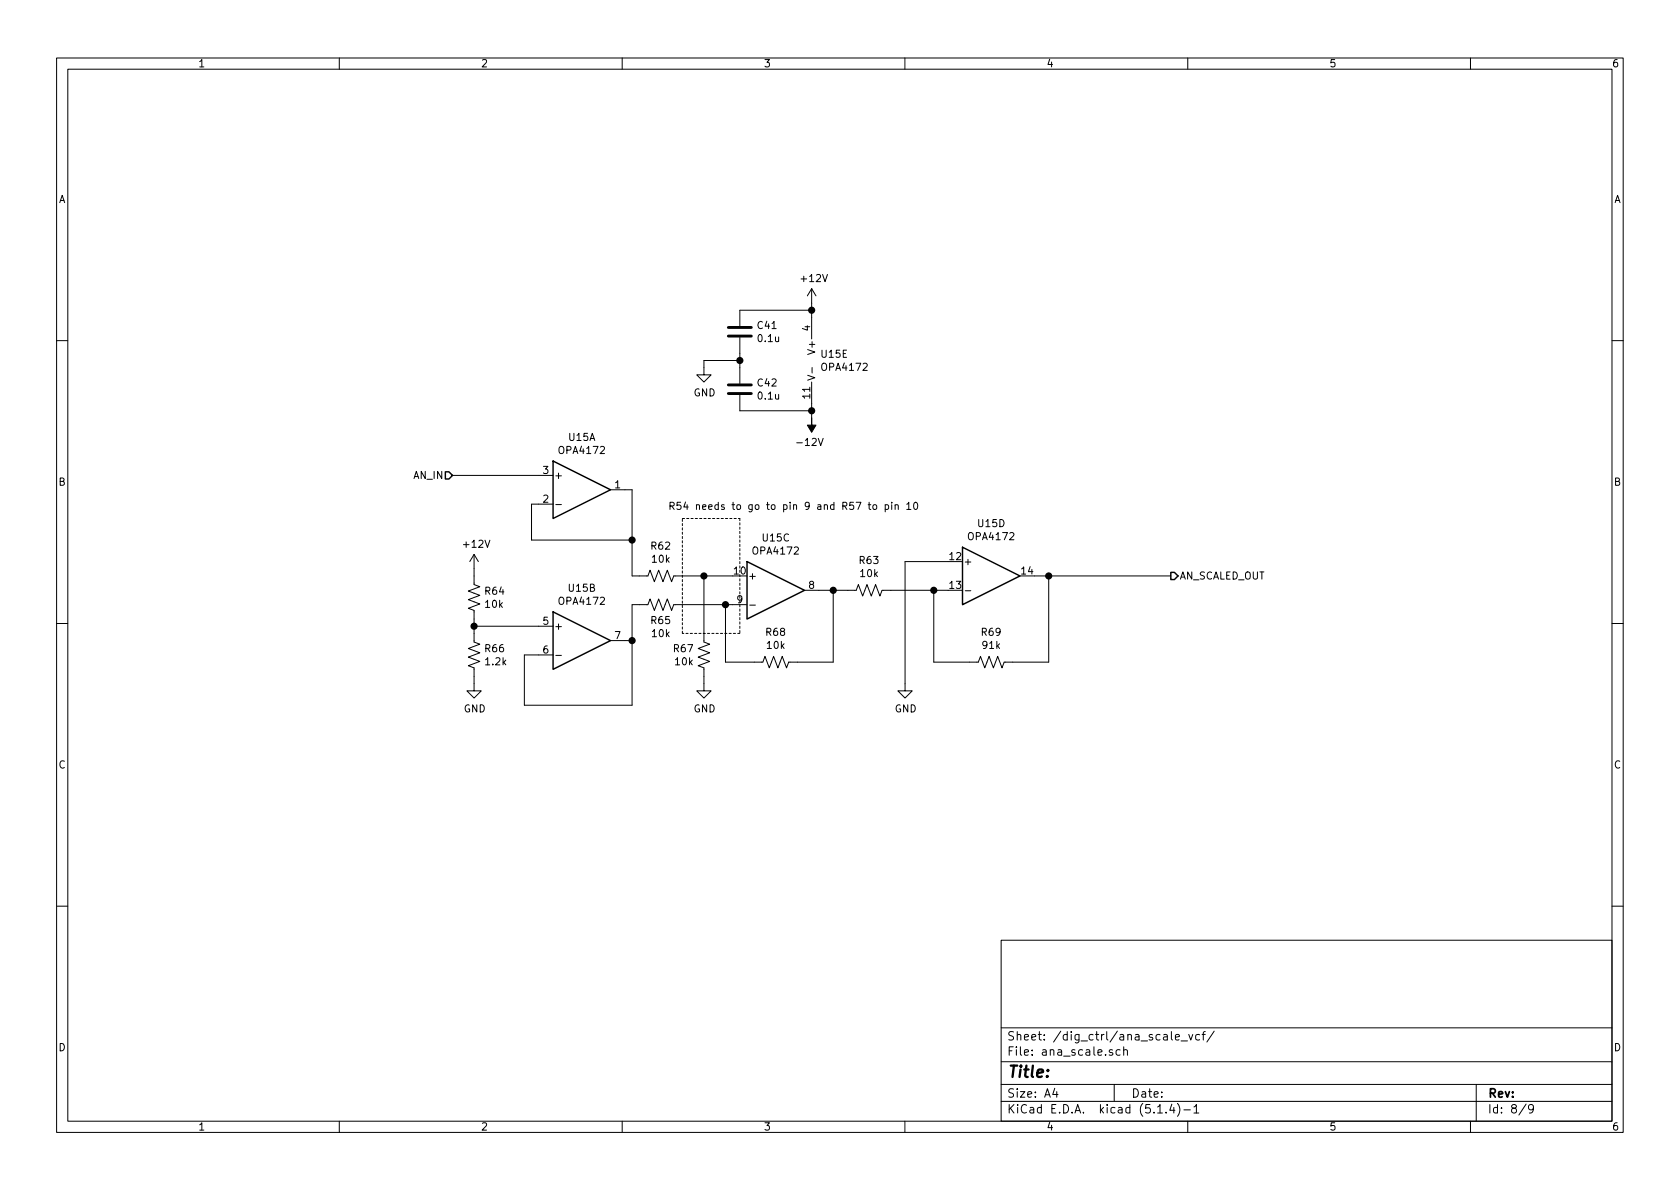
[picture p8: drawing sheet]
<svg xmlns="http://www.w3.org/2000/svg" width="297mm" height="210mm" viewBox="0 0 297 210" stroke-linecap="round" stroke-linejoin="round" font-family="sans-serif">
<g fill="none" stroke="#000" stroke-width=".18">
<path d="M10 10.3h277v189.9h-277zM12 12.2h273v186.1h-273zM60 10.3v1.9M110 10.3v1.9M160 10.3v1.9M210 10.3v1.9M260 10.3v1.9M130.8 59.7v8.1M143.5 51v8.9M143.5 51l-.8 1.3M143.5 51l.8 1.3M143.5 54.9h-12.7v2.8"/>
<path d="M10 60.2h2M130.8 63.7h-6.3v2.6h1.2l-1.2 1.3-1.3-1.3h1.3M130.8 69.8v2.8h12.7M142.8 66.4l1.3 .4-1.3 .4M143.5 67.6v6.3M143.6 65v1M285 60.2h2M80 84.1h17.8M83.8 98v5.4l1 .4-2 .7 2 .8-2 .7 2 .8-2 .8 1 .3v5.6l1 .4-2 .8 2 .7-2 .8 2 .8-2 .7 1 .4v4.1h1.3l-1.3 1.2-1.3-1.2h1.3M83.8 98l-.7 1.3M83.8 98l.8 1.3M97.8 89.1h-3.8v6.4h17.8"/>
<path d="M98.3 89.2h1M107.9 86.6h3.9v15.2h2.8l.3-1 .8 2.1 .8-2.1 .7 2.1 .8-2.1 .7 2.1 .4-1.1h10.4M153.5 89.2h.5M153.7 88.8v1.1l.3 .2M154.5 89.3l.3-.1 .2 .3-.1 .5-.3 .1-.3-.2zM156.5 89.3l.4-.1 .2 .3-.1 .5h-.5M156.5 89.2v1.3M157.7 88.8v.1M157.7 89.2v.9M158.3 89.4l.1-.2 .3 .1 .1 .8M158.3 89.2v.9M160.3 89.2l.4-.4v1.3"/>
<path d="M160.3 90.1h.8M161.6 88.9l.2-.1a.69 .69 0 0 1 .5 .7 .69 .69 0 0 1-.5 .6l-.2-.1-.1-.4zM167.6 99.3h-7.6v22.9h1.3l-1.3 1.2-1.3-1.2h1.3M10 110.3h2M83.8 110.7h14M98.3 115.9h1M107.9 113.3h3.9M124.5 101.8v11.7l1 .4-2.1 .8 2.1 .7-2.1 .8 2.1 .8-2.1 .7 1.1 .4v4.1h1.2l-1.2 1.2-1.3-1.2h1.3M132.1 106.9h-13l-.4 1-.7-2-.8 2-.7-2-.8 2-.8-2-.3 1h-2.8v17.8h-19.1v-8.9h5.1M132.6 107h1M142.2 104.4h9.2l.4-1 .7 2 .8-2 .8 2 .7-2 .8 2 .4-1h11.6M147.3 104.4v12.7h-7.9l-.3 1-.8-2-.8 2-.7-2-.8 2-.7-2-.4 1h-6.6v-10.2"/>
<path d="M170.7 104.5h1M182.9 101.8h24.1M185.4 101.8v15.3h-7.9l-.3 1-.8-2-.8 2-.7-2-.8 2-.7-2-.4 1h-7.9v-12.7M285 110.3h2M10 160.2h2M177 166.3h108v32h-108zM285 160.2h2M60 198.3v1.9M110 198.3v1.9M160 198.3v1.9M177 194.8h108M177 191.8h108"/>
<path d="M177 187.8h108M177 181.8h108M186.5 192.5l-.4 1h1M186.8 193v1M196.7 185.7a.37 .37 0 0 0-.6 .1l.1 .2 .5 .2 .1 .1-.3 .3-.4-.1M197 191.8v3M198 185.7l-.4-.1-.3 .3 .1 .6 .2 .1 .4-.1M198.7 185.7h.1a.37 .37 0 0 1 .5 .1v.8M198.7 185.1v1.5M204.7 196.8h.8M206.2 196.7v.1M207.1 182.4v1.3l.2 .2"/>
<path d="M207.2 195.2l-.4 1.1h.9M207.5 195.8v1M207.8 183.4l.7-.1v-.3l-.4-.1-.3 .2 .1 .7h.6M208.2 195.1a1.71 1.71 0 0 1 0 2.3M208.8 184.1h1.2M209.3 196.3h1.2M210 198.3v1.9M210.2 182.9l.3 1 .4-1M211.1 195.8l.4-.5v1.5M211.1 196.8h.9M212.1 183l-.4-.1-.3 .3 .1 .6 .2 .1 .4-.1M212.5 182.9h.6"/>
<path d="M213.1 182.4l-.3 .2v1.3M214.7 182.3l-1.3 2M260 198.3v1.9M261 191.8v6.5M269.8 195.2l-1.2 2M271.1 196l-.3 .3-.4-.1-.1-.2v-.4l.1-.2 .4-.1 .2 .2a1.19 1.19 0 0 1-.2 1.2l-.4 .1"/>
</g>
<path d="M78.7 83.4h.7l.6 .7-.6 .6h-.7zM97.8 81.5l10.1 5.1-10.1 5.1zM132.1 99.3l10.1 5.1-10.1 5.1zM170.2 96.8l10.1 5-10.1 5.1zM97.8 108.2l10.1 5.1-10.1 5.1zM207 101.2h.6l.7 .6-.7 .7h-.6z" fill="none" stroke="#000" stroke-width=".25"/>
<path d="M143.5 73.9v1.3h.8l-.8 1.2-.8-1.2h.8z" fill="#000" stroke="#000" stroke-width=".18"/>
<path d="M128.8 59.4h4M128.8 57.9h4M128.8 69.6h4M128.8 68.1h4" fill="none" stroke="#000" stroke-width=".51"/>
<path d="M120.6 91.7h10.2M130.8 91.7v20.3M120.6 112v-20.3M130.8 112h-10.2" fill="none" stroke="#000" stroke-width=".18" stroke-dasharray=".4 .4"/>
<g fill="#000" stroke="#000" stroke-width=".25">
<circle cx="143.5" cy="54.9" r=".51"/>
<circle cx="130.8" cy="63.7" r=".51"/>
<circle cx="143.5" cy="72.6" r=".51"/>
<circle cx="111.8" cy="95.5" r=".51"/>
<circle cx="83.8" cy="110.7" r=".51"/>
<circle cx="111.8" cy="113.3" r=".51"/>
<circle cx="124.5" cy="101.8" r=".51"/>
<circle cx="128.3" cy="106.9" r=".51"/>
<circle cx="147.3" cy="104.4" r=".51"/>
<circle cx="165.1" cy="104.4" r=".51"/>
<circle cx="185.4" cy="101.8" r=".51"/>
</g>
<text font-size="2.8" x="178" y="190.5">Title:</text>
<g font-size="2.1">
<text x="178" y="184">Sheet: /dig_ctrl/ana_scale_vcf/</text>
<text x="178" y="186.7">File: ana_scale.sch</text>
<text x="178" y="196.9">KiCad E.D.A. kicad (5.1.4)-1</text>
<text x="178" y="194.1">Size: A4</text>
<text x="200" y="194.1">Date:</text>
<text x="263" y="194.1">Rev:</text>
<text x="263" y="196.9">Id: 8/9</text>
</g>
<g font-size="1.8">
<text x="35" y="11.9">1</text>
<text x="85" y="11.9">2</text>
<text x="135" y="11.9">3</text>
<text x="185" y="11.9">4</text>
<text x="235" y="11.9">5</text>
<text x="285" y="11.9">6</text>
<text x="10.4" y="35.9">A</text>
<text x="285.4" y="35.9">A</text>
<text x="141.8" y="49.9">+12V</text>
<text x="134" y="58.2">C41</text>
<text x="143.3" y="58.5" transform="rotate(-90 143.3 58.5)">4</text>
<text x="134.1" y="60.5">0.1u</text>
<text x="144.1" y="62.3" transform="rotate(-90 144.1 62.3)">V+</text>
<text x="145.3" y="63.3">U15E</text>
<text x="145.4" y="65.6">OPA4172</text>
<text x="122.6" y="70.1">GND</text>
<text x="134" y="68.3">C42</text>
<text x="134.1" y="70.7">0.1u</text>
<text x="143.3" y="70.4" transform="rotate(-90 143.3 70.4)">11</text>
<text x="100.6" y="78">U15A</text>
<text x="96" y="83.8">3</text>
<text x="99" y="80.3">OPA4172</text>
<text x="141.3" y="78.9">-12V</text>
<text x="10.4" y="85.9">B</text>
<text x="73.2" y="84.7">AN_IN</text>
<text x="96" y="88.9">2</text>
<text x="97.9" y="84.7">+</text>
<text x="108.7" y="86.4">1</text>
<text x="285.4" y="85.9">B</text>
<text x="118.1" y="90.2">R54 needs to go to pin 9 and R57 to pin 10</text>
<text x="134.9" y="95.8">U15C</text>
<text x="171.4" y="95.5">OPA4172</text>
<text x="173" y="93.2">U15D</text>
<text x="82.1" y="96.9">+12V</text>
<text x="115.2" y="97.2">R62</text>
<text x="115.4" y="99.5">10k</text>
<text x="129.8" y="101.6">10</text>
<text x="133.3" y="98.1">OPA4172</text>
<text x="152" y="99.7">R63</text>
<text x="167.9" y="99.1">12</text>
<text x="170.3" y="99.9">+</text>
<text x="180.6" y="101.6">14</text>
<text x="85.8" y="105.2">R64</text>
<text x="85.9" y="107.5">10k</text>
<text x="99" y="107">OPA4172</text>
<text x="100.6" y="104.6">U15B</text>
<text x="130.3" y="106.7">9</text>
<text x="132.2" y="102.5">+</text>
<text x="143" y="104.1">8</text>
<text x="152.2" y="102.1">10k</text>
<text x="167.9" y="104.1">13</text>
<text x="208.5" y="102.5">AN_SCALED_OUT</text>
<text x="96" y="110.5">5</text>
<text x="97.9" y="111.4">+</text>
<text x="108.7" y="113">7</text>
<text x="115.2" y="110.4">R65</text>
<text x="115.4" y="112.7">10k</text>
<text x="135.5" y="112.4">R68</text>
<text x="173.6" y="112.4">R69</text>
<text x="85.8" y="115.3">R66</text>
<text x="85.9" y="117.6">1.2k</text>
<text x="96" y="115.6">6</text>
<text x="119.2" y="115.3">R67</text>
<text x="119.5" y="117.6">10k</text>
<text x="135.7" y="114.8">10k</text>
<text x="173.8" y="114.8">91k</text>
<text x="82" y="126">GND</text>
<text x="122.6" y="126">GND</text>
<text x="158.2" y="126">GND</text>
<text x="10.4" y="135.9">C</text>
<text x="285.4" y="135.9">C</text>
<text x="10.4" y="185.9">D</text>
<text x="285.4" y="185.9">D</text>
<text x="35" y="199.9">1</text>
<text x="85" y="199.9">2</text>
<text x="135" y="199.9">3</text>
<text x="185" y="199.9">4</text>
<text x="235" y="199.9">5</text>
<text x="285" y="199.9">6</text>
</g>
</svg>
